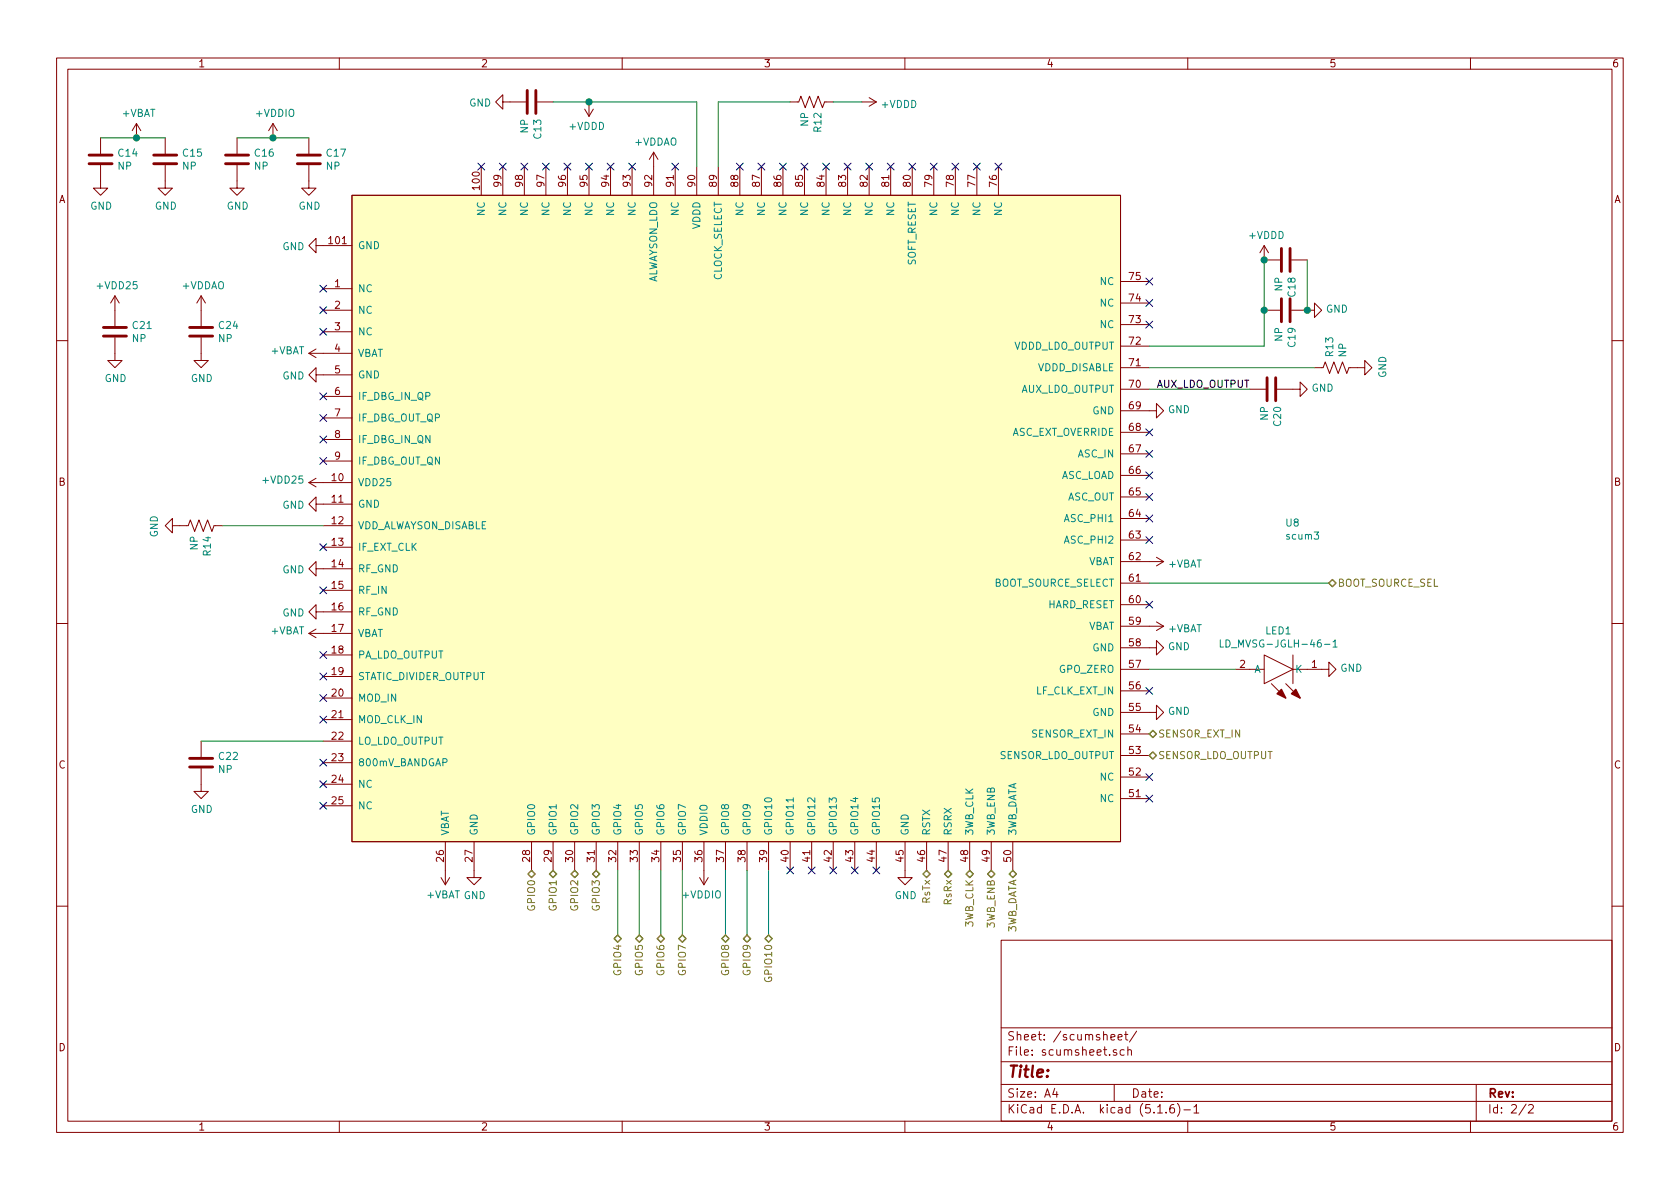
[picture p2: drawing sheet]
EESchema Schematic File Version 4
EELAYER 30 0
EELAYER END
$Descr A4 11693 8268
encoding utf-8
Sheet 2 2
Title ""
Date ""
Rev ""
Comp ""
Comment1 ""
Comment2 ""
Comment3 ""
Comment4 ""
$EndDescr
NoConn ~ 2250 2000
NoConn ~ 2250 2150
NoConn ~ 2250 2300
NoConn ~ 2250 2750
NoConn ~ 2250 2900
NoConn ~ 2250 3050
NoConn ~ 2250 3200
NoConn ~ 2250 3800
NoConn ~ 2250 4550
NoConn ~ 2250 4700
NoConn ~ 2250 4850
NoConn ~ 2250 5000
NoConn ~ 2250 5300
NoConn ~ 2250 5450
NoConn ~ 2250 5600
NoConn ~ 8000 1950
NoConn ~ 8000 2100
NoConn ~ 8000 2250
NoConn ~ 8000 5550
NoConn ~ 8000 5400
NoConn ~ 6950 1150
NoConn ~ 6800 1150
NoConn ~ 6650 1150
NoConn ~ 6500 1150
NoConn ~ 6350 1150
NoConn ~ 6200 1150
NoConn ~ 6050 1150
NoConn ~ 5900 1150
NoConn ~ 5750 1150
NoConn ~ 5600 1150
NoConn ~ 5450 1150
NoConn ~ 5300 1150
NoConn ~ 5150 1150
NoConn ~ 4700 1150
NoConn ~ 4400 1150
NoConn ~ 4250 1150
NoConn ~ 4100 1150
NoConn ~ 3950 1150
NoConn ~ 3800 1150
NoConn ~ 3650 1150
NoConn ~ 3500 1150
NoConn ~ 3350 1150
$Comp
L power:GND #PWR0169
U 1 1
P 2250 1700
AR Path="/5F3B1D81/5F3D1F96" Ref="#PWR0169"  Part="1" 
AR Path="/5F41418C/5F3D1F96" Ref="#PWR?"  Part="1" 
AR Path="/5F414989/5F3D1F96" Ref="#PWR?"  Part="1" 
F 0 "#PWR0169" H 2250 1450 50  0001 C CNN
F 1 "GND" V 2255 1572 50  0000 R CNN
F 2 "" H 2250 1700 50  0001 C CNN
F 3 "" H 2250 1700 50  0001 C CNN
	1    2250 1700
	0    1    1    0   
$EndComp
$Comp
L draft1library:+VBAT #PWR0170
U 1 1
P 2250 2450
AR Path="/5F3B1D81/5F3D3274" Ref="#PWR0170"  Part="1" 
AR Path="/5F41418C/5F3D3274" Ref="#PWR?"  Part="1" 
AR Path="/5F414989/5F3D3274" Ref="#PWR?"  Part="1" 
F 0 "#PWR0170" H 2250 2300 50  0001 C CNN
F 1 "+VBAT" V 2265 2578 50  0000 L CNN
F 2 "" H 2250 2450 50  0001 C CNN
F 3 "" H 2250 2450 50  0001 C CNN
	1    2250 2450
	0    -1   -1   0   
$EndComp
$Comp
L power:GND #PWR0171
U 1 1
P 2250 2600
AR Path="/5F3B1D81/5F3D443B" Ref="#PWR0171"  Part="1" 
AR Path="/5F41418C/5F3D443B" Ref="#PWR?"  Part="1" 
AR Path="/5F414989/5F3D443B" Ref="#PWR?"  Part="1" 
F 0 "#PWR0171" H 2250 2350 50  0001 C CNN
F 1 "GND" V 2255 2472 50  0000 R CNN
F 2 "" H 2250 2600 50  0001 C CNN
F 3 "" H 2250 2600 50  0001 C CNN
	1    2250 2600
	0    1    1    0   
$EndComp
$Comp
L power:GND #PWR0172
U 1 1
P 2250 3500
AR Path="/5F3B1D81/5F3D4BFB" Ref="#PWR0172"  Part="1" 
AR Path="/5F41418C/5F3D4BFB" Ref="#PWR?"  Part="1" 
AR Path="/5F414989/5F3D4BFB" Ref="#PWR?"  Part="1" 
F 0 "#PWR0172" H 2250 3250 50  0001 C CNN
F 1 "GND" V 2255 3372 50  0000 R CNN
F 2 "" H 2250 3500 50  0001 C CNN
F 3 "" H 2250 3500 50  0001 C CNN
	1    2250 3500
	0    1    1    0   
$EndComp
$Comp
L power:GND #PWR0173
U 1 1
P 2250 3950
AR Path="/5F3B1D81/5F3D5659" Ref="#PWR0173"  Part="1" 
AR Path="/5F41418C/5F3D5659" Ref="#PWR?"  Part="1" 
AR Path="/5F414989/5F3D5659" Ref="#PWR?"  Part="1" 
F 0 "#PWR0173" H 2250 3700 50  0001 C CNN
F 1 "GND" V 2255 3822 50  0000 R CNN
F 2 "" H 2250 3950 50  0001 C CNN
F 3 "" H 2250 3950 50  0001 C CNN
	1    2250 3950
	0    1    1    0   
$EndComp
$Comp
L power:GND #PWR0174
U 1 1
P 2250 4250
AR Path="/5F3B1D81/5F3D5E43" Ref="#PWR0174"  Part="1" 
AR Path="/5F41418C/5F3D5E43" Ref="#PWR?"  Part="1" 
AR Path="/5F414989/5F3D5E43" Ref="#PWR?"  Part="1" 
F 0 "#PWR0174" H 2250 4000 50  0001 C CNN
F 1 "GND" V 2255 4122 50  0000 R CNN
F 2 "" H 2250 4250 50  0001 C CNN
F 3 "" H 2250 4250 50  0001 C CNN
	1    2250 4250
	0    1    1    0   
$EndComp
$Comp
L Device:C C22
U 1 1
P 1400 5300
AR Path="/5F3B1D81/5F3D6AD4" Ref="C22"  Part="1" 
AR Path="/5F41418C/5F3D6AD4" Ref="C?"  Part="1" 
AR Path="/5F414989/5F3D6AD4" Ref="C?"  Part="1" 
F 0 "C22" H 1515 5346 50  0000 L CNN
F 1 "NP" H 1515 5255 50  0000 L CNN
F 2 "Capacitor_SMD:C_0402_1005Metric" H 1438 5150 50  0001 C CNN
F 3 "~" H 1400 5300 50  0001 C CNN
	1    1400 5300
	1    0    0    -1  
$EndComp
$Comp
L power:GND #PWR0175
U 1 1
P 1400 5450
AR Path="/5F3B1D81/5F3D7988" Ref="#PWR0175"  Part="1" 
AR Path="/5F41418C/5F3D7988" Ref="#PWR?"  Part="1" 
AR Path="/5F414989/5F3D7988" Ref="#PWR?"  Part="1" 
F 0 "#PWR0175" H 1400 5200 50  0001 C CNN
F 1 "GND" H 1405 5277 50  0000 C CNN
F 2 "" H 1400 5450 50  0001 C CNN
F 3 "" H 1400 5450 50  0001 C CNN
	1    1400 5450
	1    0    0    -1  
$EndComp
Wire Wire Line
	2250 5150 1400 5150
$Comp
L draft1library:+VBAT #PWR0176
U 1 1
P 2250 4400
AR Path="/5F3B1D81/5F3DA21E" Ref="#PWR0176"  Part="1" 
AR Path="/5F41418C/5F3DA21E" Ref="#PWR?"  Part="1" 
AR Path="/5F414989/5F3DA21E" Ref="#PWR?"  Part="1" 
F 0 "#PWR0176" H 2250 4250 50  0001 C CNN
F 1 "+VBAT" V 2265 4528 50  0000 L CNN
F 2 "" H 2250 4400 50  0001 C CNN
F 3 "" H 2250 4400 50  0001 C CNN
	1    2250 4400
	0    -1   -1   0   
$EndComp
$Comp
L power:GND #PWR0177
U 1 1
P 3300 6050
AR Path="/5F3B1D81/5F3DBD77" Ref="#PWR0177"  Part="1" 
AR Path="/5F41418C/5F3DBD77" Ref="#PWR?"  Part="1" 
AR Path="/5F414989/5F3DBD77" Ref="#PWR?"  Part="1" 
F 0 "#PWR0177" H 3300 5800 50  0001 C CNN
F 1 "GND" H 3305 5877 50  0000 C CNN
F 2 "" H 3300 6050 50  0001 C CNN
F 3 "" H 3300 6050 50  0001 C CNN
	1    3300 6050
	1    0    0    -1  
$EndComp
$Comp
L power:GND #PWR0178
U 1 1
P 6300 6050
AR Path="/5F3B1D81/5F3DC62E" Ref="#PWR0178"  Part="1" 
AR Path="/5F41418C/5F3DC62E" Ref="#PWR?"  Part="1" 
AR Path="/5F414989/5F3DC62E" Ref="#PWR?"  Part="1" 
F 0 "#PWR0178" H 6300 5800 50  0001 C CNN
F 1 "GND" H 6305 5877 50  0000 C CNN
F 2 "" H 6300 6050 50  0001 C CNN
F 3 "" H 6300 6050 50  0001 C CNN
	1    6300 6050
	1    0    0    -1  
$EndComp
$Comp
L power:GND #PWR0179
U 1 1
P 8000 4950
AR Path="/5F3B1D81/5F3DDBE9" Ref="#PWR0179"  Part="1" 
AR Path="/5F41418C/5F3DDBE9" Ref="#PWR?"  Part="1" 
AR Path="/5F414989/5F3DDBE9" Ref="#PWR?"  Part="1" 
F 0 "#PWR0179" H 8000 4700 50  0001 C CNN
F 1 "GND" V 8005 4822 50  0000 R CNN
F 2 "" H 8000 4950 50  0001 C CNN
F 3 "" H 8000 4950 50  0001 C CNN
	1    8000 4950
	0    -1   -1   0   
$EndComp
$Comp
L power:GND #PWR0180
U 1 1
P 8000 4500
AR Path="/5F3B1D81/5F3DE6E7" Ref="#PWR0180"  Part="1" 
AR Path="/5F41418C/5F3DE6E7" Ref="#PWR?"  Part="1" 
AR Path="/5F414989/5F3DE6E7" Ref="#PWR?"  Part="1" 
F 0 "#PWR0180" H 8000 4250 50  0001 C CNN
F 1 "GND" V 8005 4372 50  0000 R CNN
F 2 "" H 8000 4500 50  0001 C CNN
F 3 "" H 8000 4500 50  0001 C CNN
	1    8000 4500
	0    -1   -1   0   
$EndComp
$Comp
L power:GND #PWR0181
U 1 1
P 8000 2850
AR Path="/5F3B1D81/5F3DEB56" Ref="#PWR0181"  Part="1" 
AR Path="/5F41418C/5F3DEB56" Ref="#PWR?"  Part="1" 
AR Path="/5F414989/5F3DEB56" Ref="#PWR?"  Part="1" 
F 0 "#PWR0181" H 8000 2600 50  0001 C CNN
F 1 "GND" V 8005 2722 50  0000 R CNN
F 2 "" H 8000 2850 50  0001 C CNN
F 3 "" H 8000 2850 50  0001 C CNN
	1    8000 2850
	0    -1   -1   0   
$EndComp
$Comp
L draft1library:+VDDIO #PWR0182
U 1 1
P 1900 950
AR Path="/5F3B1D81/5F3E7BE5" Ref="#PWR0182"  Part="1" 
AR Path="/5F41418C/5F3E7BE5" Ref="#PWR?"  Part="1" 
AR Path="/5F414989/5F3E7BE5" Ref="#PWR?"  Part="1" 
F 0 "#PWR0182" H 1900 800 50  0001 C CNN
F 1 "+VDDIO" H 1915 1123 50  0000 C CNN
F 2 "" H 1900 950 50  0001 C CNN
F 3 "" H 1900 950 50  0001 C CNN
	1    1900 950 
	1    0    0    -1  
$EndComp
$Comp
L draft1library:+VBAT #PWR0183
U 1 1
P 950 950
AR Path="/5F3B1D81/5F3E94EB" Ref="#PWR0183"  Part="1" 
AR Path="/5F41418C/5F3E94EB" Ref="#PWR?"  Part="1" 
AR Path="/5F414989/5F3E94EB" Ref="#PWR?"  Part="1" 
F 0 "#PWR0183" H 950 800 50  0001 C CNN
F 1 "+VBAT" H 965 1123 50  0000 C CNN
F 2 "" H 950 950 50  0001 C CNN
F 3 "" H 950 950 50  0001 C CNN
	1    950  950 
	1    0    0    -1  
$EndComp
$Comp
L power:GND #PWR0184
U 1 1
P 700 1250
AR Path="/5F3B1D81/5F3E9D93" Ref="#PWR0184"  Part="1" 
AR Path="/5F41418C/5F3E9D93" Ref="#PWR?"  Part="1" 
AR Path="/5F414989/5F3E9D93" Ref="#PWR?"  Part="1" 
F 0 "#PWR0184" H 700 1000 50  0001 C CNN
F 1 "GND" H 705 1077 50  0000 C CNN
F 2 "" H 700 1250 50  0001 C CNN
F 3 "" H 700 1250 50  0001 C CNN
	1    700  1250
	1    0    0    -1  
$EndComp
$Comp
L power:GND #PWR0185
U 1 1
P 1150 1250
AR Path="/5F3B1D81/5F3EA900" Ref="#PWR0185"  Part="1" 
AR Path="/5F41418C/5F3EA900" Ref="#PWR?"  Part="1" 
AR Path="/5F414989/5F3EA900" Ref="#PWR?"  Part="1" 
F 0 "#PWR0185" H 1150 1000 50  0001 C CNN
F 1 "GND" H 1155 1077 50  0000 C CNN
F 2 "" H 1150 1250 50  0001 C CNN
F 3 "" H 1150 1250 50  0001 C CNN
	1    1150 1250
	1    0    0    -1  
$EndComp
$Comp
L power:GND #PWR0186
U 1 1
P 1650 1250
AR Path="/5F3B1D81/5F3EAD97" Ref="#PWR0186"  Part="1" 
AR Path="/5F41418C/5F3EAD97" Ref="#PWR?"  Part="1" 
AR Path="/5F414989/5F3EAD97" Ref="#PWR?"  Part="1" 
F 0 "#PWR0186" H 1650 1000 50  0001 C CNN
F 1 "GND" H 1655 1077 50  0000 C CNN
F 2 "" H 1650 1250 50  0001 C CNN
F 3 "" H 1650 1250 50  0001 C CNN
	1    1650 1250
	1    0    0    -1  
$EndComp
$Comp
L power:GND #PWR0187
U 1 1
P 2150 1250
AR Path="/5F3B1D81/5F3EAFA1" Ref="#PWR0187"  Part="1" 
AR Path="/5F41418C/5F3EAFA1" Ref="#PWR?"  Part="1" 
AR Path="/5F414989/5F3EAFA1" Ref="#PWR?"  Part="1" 
F 0 "#PWR0187" H 2150 1000 50  0001 C CNN
F 1 "GND" H 2155 1077 50  0000 C CNN
F 2 "" H 2150 1250 50  0001 C CNN
F 3 "" H 2150 1250 50  0001 C CNN
	1    2150 1250
	1    0    0    -1  
$EndComp
$Comp
L Device:C C14
U 1 1
P 700 1100
AR Path="/5F3B1D81/5F3EBABE" Ref="C14"  Part="1" 
AR Path="/5F41418C/5F3EBABE" Ref="C?"  Part="1" 
AR Path="/5F414989/5F3EBABE" Ref="C?"  Part="1" 
F 0 "C14" H 815 1146 50  0000 L CNN
F 1 "NP" H 815 1055 50  0000 L CNN
F 2 "Capacitor_SMD:C_0402_1005Metric" H 738 950 50  0001 C CNN
F 3 "~" H 700 1100 50  0001 C CNN
	1    700  1100
	1    0    0    -1  
$EndComp
$Comp
L Device:C C15
U 1 1
P 1150 1100
AR Path="/5F3B1D81/5F3ECFC2" Ref="C15"  Part="1" 
AR Path="/5F41418C/5F3ECFC2" Ref="C?"  Part="1" 
AR Path="/5F414989/5F3ECFC2" Ref="C?"  Part="1" 
F 0 "C15" H 1265 1146 50  0000 L CNN
F 1 "NP" H 1265 1055 50  0000 L CNN
F 2 "Capacitor_SMD:C_0402_1005Metric" H 1188 950 50  0001 C CNN
F 3 "~" H 1150 1100 50  0001 C CNN
	1    1150 1100
	1    0    0    -1  
$EndComp
$Comp
L Device:C C16
U 1 1
P 1650 1100
AR Path="/5F3B1D81/5F3ED367" Ref="C16"  Part="1" 
AR Path="/5F41418C/5F3ED367" Ref="C?"  Part="1" 
AR Path="/5F414989/5F3ED367" Ref="C?"  Part="1" 
F 0 "C16" H 1765 1146 50  0000 L CNN
F 1 "NP" H 1765 1055 50  0000 L CNN
F 2 "Capacitor_SMD:C_0402_1005Metric" H 1688 950 50  0001 C CNN
F 3 "~" H 1650 1100 50  0001 C CNN
	1    1650 1100
	1    0    0    -1  
$EndComp
$Comp
L Device:C C17
U 1 1
P 2150 1100
AR Path="/5F3B1D81/5F3ED5ED" Ref="C17"  Part="1" 
AR Path="/5F41418C/5F3ED5ED" Ref="C?"  Part="1" 
AR Path="/5F414989/5F3ED5ED" Ref="C?"  Part="1" 
F 0 "C17" H 2265 1146 50  0000 L CNN
F 1 "NP" H 2265 1055 50  0000 L CNN
F 2 "Capacitor_SMD:C_0402_1005Metric" H 2188 950 50  0001 C CNN
F 3 "~" H 2150 1100 50  0001 C CNN
	1    2150 1100
	1    0    0    -1  
$EndComp
Wire Wire Line
	700  950  950  950 
Wire Wire Line
	1150 950  950  950 
Connection ~ 950  950 
Wire Wire Line
	1650 950  1900 950 
Wire Wire Line
	2150 950  1900 950 
Connection ~ 1900 950 
$Comp
L draft1library:+VDD25 #PWR0188
U 1 1
P 800 2150
AR Path="/5F3B1D81/5F3F91ED" Ref="#PWR0188"  Part="1" 
AR Path="/5F41418C/5F3F91ED" Ref="#PWR?"  Part="1" 
AR Path="/5F414989/5F3F91ED" Ref="#PWR?"  Part="1" 
F 0 "#PWR0188" H 800 2000 50  0001 C CNN
F 1 "+VDD25" H 815 2323 50  0000 C CNN
F 2 "" H 800 2150 50  0001 C CNN
F 3 "" H 800 2150 50  0001 C CNN
	1    800  2150
	1    0    0    -1  
$EndComp
$Comp
L draft1library:+VDDAO #PWR0189
U 1 1
P 1400 2150
AR Path="/5F3B1D81/5F3FA20C" Ref="#PWR0189"  Part="1" 
AR Path="/5F41418C/5F3FA20C" Ref="#PWR?"  Part="1" 
AR Path="/5F414989/5F3FA20C" Ref="#PWR?"  Part="1" 
F 0 "#PWR0189" H 1400 2000 50  0001 C CNN
F 1 "+VDDAO" H 1415 2323 50  0000 C CNN
F 2 "" H 1400 2150 50  0001 C CNN
F 3 "" H 1400 2150 50  0001 C CNN
	1    1400 2150
	1    0    0    -1  
$EndComp
$Comp
L Device:C C21
U 1 1
P 800 2300
AR Path="/5F3B1D81/5F3FABA5" Ref="C21"  Part="1" 
AR Path="/5F41418C/5F3FABA5" Ref="C?"  Part="1" 
AR Path="/5F414989/5F3FABA5" Ref="C?"  Part="1" 
F 0 "C21" H 915 2346 50  0000 L CNN
F 1 "NP" H 915 2255 50  0000 L CNN
F 2 "Capacitor_SMD:C_0402_1005Metric" H 838 2150 50  0001 C CNN
F 3 "~" H 800 2300 50  0001 C CNN
	1    800  2300
	1    0    0    -1  
$EndComp
$Comp
L Device:C C24
U 1 1
P 1400 2300
AR Path="/5F3B1D81/5F3FB2CB" Ref="C24"  Part="1" 
AR Path="/5F41418C/5F3FB2CB" Ref="C?"  Part="1" 
AR Path="/5F414989/5F3FB2CB" Ref="C?"  Part="1" 
F 0 "C24" H 1515 2346 50  0000 L CNN
F 1 "NP" H 1515 2255 50  0000 L CNN
F 2 "Capacitor_SMD:C_0402_1005Metric" H 1438 2150 50  0001 C CNN
F 3 "~" H 1400 2300 50  0001 C CNN
	1    1400 2300
	1    0    0    -1  
$EndComp
$Comp
L power:GND #PWR0190
U 1 1
P 800 2450
AR Path="/5F3B1D81/5F3FB8E1" Ref="#PWR0190"  Part="1" 
AR Path="/5F41418C/5F3FB8E1" Ref="#PWR?"  Part="1" 
AR Path="/5F414989/5F3FB8E1" Ref="#PWR?"  Part="1" 
F 0 "#PWR0190" H 800 2200 50  0001 C CNN
F 1 "GND" H 805 2277 50  0000 C CNN
F 2 "" H 800 2450 50  0001 C CNN
F 3 "" H 800 2450 50  0001 C CNN
	1    800  2450
	1    0    0    -1  
$EndComp
$Comp
L power:GND #PWR0191
U 1 1
P 1400 2450
AR Path="/5F3B1D81/5F3FBEC7" Ref="#PWR0191"  Part="1" 
AR Path="/5F41418C/5F3FBEC7" Ref="#PWR?"  Part="1" 
AR Path="/5F414989/5F3FBEC7" Ref="#PWR?"  Part="1" 
F 0 "#PWR0191" H 1400 2200 50  0001 C CNN
F 1 "GND" H 1405 2277 50  0000 C CNN
F 2 "" H 1400 2450 50  0001 C CNN
F 3 "" H 1400 2450 50  0001 C CNN
	1    1400 2450
	1    0    0    -1  
$EndComp
$Comp
L draft1library:+VDD25 #PWR0192
U 1 1
P 2250 3350
AR Path="/5F3B1D81/5F3FC7C2" Ref="#PWR0192"  Part="1" 
AR Path="/5F41418C/5F3FC7C2" Ref="#PWR?"  Part="1" 
AR Path="/5F414989/5F3FC7C2" Ref="#PWR?"  Part="1" 
F 0 "#PWR0192" H 2250 3200 50  0001 C CNN
F 1 "+VDD25" V 2265 3478 50  0000 L CNN
F 2 "" H 2250 3350 50  0001 C CNN
F 3 "" H 2250 3350 50  0001 C CNN
	1    2250 3350
	0    -1   -1   0   
$EndComp
Wire Wire Line
	2250 3650 1550 3650
$Comp
L draft1library:+VBAT #PWR0193
U 1 1
P 3100 6050
AR Path="/5F3B1D81/5F40149D" Ref="#PWR0193"  Part="1" 
AR Path="/5F41418C/5F40149D" Ref="#PWR?"  Part="1" 
AR Path="/5F414989/5F40149D" Ref="#PWR?"  Part="1" 
F 0 "#PWR0193" H 3100 5900 50  0001 C CNN
F 1 "+VBAT" H 3115 6223 50  0000 C CNN
F 2 "" H 3100 6050 50  0001 C CNN
F 3 "" H 3100 6050 50  0001 C CNN
	1    3100 6050
	-1   0    0    1   
$EndComp
Text HLabel 3850 6050 3    50   BiDi ~ 0
GPIO1
Text HLabel 4000 6050 3    50   BiDi ~ 0
GPIO2
Text HLabel 4150 6050 3    50   BiDi ~ 0
GPIO3
Text HLabel 4300 6500 3    50   BiDi ~ 0
GPIO4
Text HLabel 4450 6500 3    50   BiDi ~ 0
GPIO5
Text HLabel 4600 6500 3    50   BiDi ~ 0
GPIO6
Text HLabel 4750 6500 3    50   BiDi ~ 0
GPIO7
$Comp
L draft1library:+VDDIO #PWR0194
U 1 1
P 4900 6050
AR Path="/5F3B1D81/5F404D67" Ref="#PWR0194"  Part="1" 
AR Path="/5F41418C/5F404D67" Ref="#PWR?"  Part="1" 
AR Path="/5F414989/5F404D67" Ref="#PWR?"  Part="1" 
F 0 "#PWR0194" H 4900 5900 50  0001 C CNN
F 1 "+VDDIO" H 4915 6223 50  0000 C CNN
F 2 "" H 4900 6050 50  0001 C CNN
F 3 "" H 4900 6050 50  0001 C CNN
	1    4900 6050
	-1   0    0    1   
$EndComp
$Comp
L draft1library:+VBAT #PWR0195
U 1 1
P 8000 4350
AR Path="/5F3B1D81/5F406DAE" Ref="#PWR0195"  Part="1" 
AR Path="/5F41418C/5F406DAE" Ref="#PWR?"  Part="1" 
AR Path="/5F414989/5F406DAE" Ref="#PWR?"  Part="1" 
F 0 "#PWR0195" H 8000 4200 50  0001 C CNN
F 1 "+VBAT" V 8015 4478 50  0000 L CNN
F 2 "" H 8000 4350 50  0001 C CNN
F 3 "" H 8000 4350 50  0001 C CNN
	1    8000 4350
	0    1    1    0   
$EndComp
$Comp
L draft1library:+VBAT #PWR0196
U 1 1
P 8000 3900
AR Path="/5F3B1D81/5F407E52" Ref="#PWR0196"  Part="1" 
AR Path="/5F41418C/5F407E52" Ref="#PWR?"  Part="1" 
AR Path="/5F414989/5F407E52" Ref="#PWR?"  Part="1" 
F 0 "#PWR0196" H 8000 3750 50  0001 C CNN
F 1 "+VBAT" V 8015 4028 50  0000 L CNN
F 2 "" H 8000 3900 50  0001 C CNN
F 3 "" H 8000 3900 50  0001 C CNN
	1    8000 3900
	0    1    1    0   
$EndComp
Wire Wire Line
	8000 4050 9250 4050
$Comp
L Device:C C20
U 1 1
P 8850 2700
AR Path="/5F3B1D81/5F40AC2A" Ref="C20"  Part="1" 
AR Path="/5F41418C/5F40AC2A" Ref="C?"  Part="1" 
AR Path="/5F414989/5F40AC2A" Ref="C?"  Part="1" 
F 0 "C20" H 8965 2746 50  0000 L CNN
F 1 "NP" H 8965 2655 50  0000 L CNN
F 2 "Capacitor_SMD:C_0402_1005Metric" H 8888 2550 50  0001 C CNN
F 3 "~" H 8850 2700 50  0001 C CNN
	1    8850 2700
	0    1    1    0   
$EndComp
Wire Wire Line
	8000 2700 8700 2700
$Comp
L power:GND #PWR0197
U 1 1
P 9000 2700
AR Path="/5F3B1D81/5F40CD8D" Ref="#PWR0197"  Part="1" 
AR Path="/5F41418C/5F40CD8D" Ref="#PWR?"  Part="1" 
AR Path="/5F414989/5F40CD8D" Ref="#PWR?"  Part="1" 
F 0 "#PWR0197" H 9000 2450 50  0001 C CNN
F 1 "GND" V 9005 2572 50  0000 R CNN
F 2 "" H 9000 2700 50  0001 C CNN
F 3 "" H 9000 2700 50  0001 C CNN
	1    9000 2700
	0    -1   -1   0   
$EndComp
Text Label 8050 2700 0    50   ~ 0
AUX_LDO_OUTPUT
$Comp
L Device:C C18
U 1 1
P 8950 1800
AR Path="/5F3B1D81/5F40EBE3" Ref="C18"  Part="1" 
AR Path="/5F41418C/5F40EBE3" Ref="C?"  Part="1" 
AR Path="/5F414989/5F40EBE3" Ref="C?"  Part="1" 
F 0 "C18" H 9065 1846 50  0000 L CNN
F 1 "NP" H 9065 1755 50  0000 L CNN
F 2 "Capacitor_SMD:C_0402_1005Metric" H 8988 1650 50  0001 C CNN
F 3 "~" H 8950 1800 50  0001 C CNN
	1    8950 1800
	0    1    1    0   
$EndComp
$Comp
L Device:C C19
U 1 1
P 8950 2150
AR Path="/5F3B1D81/5F40F3CB" Ref="C19"  Part="1" 
AR Path="/5F41418C/5F40F3CB" Ref="C?"  Part="1" 
AR Path="/5F414989/5F40F3CB" Ref="C?"  Part="1" 
F 0 "C19" H 9065 2196 50  0000 L CNN
F 1 "NP" H 9065 2105 50  0000 L CNN
F 2 "Capacitor_SMD:C_0402_1005Metric" H 8988 2000 50  0001 C CNN
F 3 "~" H 8950 2150 50  0001 C CNN
	1    8950 2150
	0    1    1    0   
$EndComp
$Comp
L power:GND #PWR0198
U 1 1
P 9100 2150
AR Path="/5F3B1D81/5F40F9FD" Ref="#PWR0198"  Part="1" 
AR Path="/5F41418C/5F40F9FD" Ref="#PWR?"  Part="1" 
AR Path="/5F414989/5F40F9FD" Ref="#PWR?"  Part="1" 
F 0 "#PWR0198" H 9100 1900 50  0001 C CNN
F 1 "GND" V 9105 2022 50  0000 R CNN
F 2 "" H 9100 2150 50  0001 C CNN
F 3 "" H 9100 2150 50  0001 C CNN
	1    9100 2150
	0    -1   -1   0   
$EndComp
Wire Wire Line
	9100 1800 9100 2150
Connection ~ 9100 2150
$Comp
L draft1library:+VDDD #PWR0199
U 1 1
P 8800 1800
AR Path="/5F3B1D81/5F410A04" Ref="#PWR0199"  Part="1" 
AR Path="/5F41418C/5F410A04" Ref="#PWR?"  Part="1" 
AR Path="/5F414989/5F410A04" Ref="#PWR?"  Part="1" 
F 0 "#PWR0199" H 8800 1650 50  0001 C CNN
F 1 "+VDDD" H 8815 1973 50  0000 C CNN
F 2 "" H 8800 1800 50  0001 C CNN
F 3 "" H 8800 1800 50  0001 C CNN
	1    8800 1800
	1    0    0    -1  
$EndComp
Wire Wire Line
	8800 1800 8800 2150
Connection ~ 8800 1800
Wire Wire Line
	8800 2150 8800 2400
Wire Wire Line
	8800 2400 8000 2400
Connection ~ 8800 2150
$Comp
L Device:R_US R13
U 1 1
P 9300 2550
AR Path="/5F3B1D81/5F4188E4" Ref="R13"  Part="1" 
AR Path="/5F41418C/5F4188E4" Ref="R?"  Part="1" 
AR Path="/5F414989/5F4188E4" Ref="R?"  Part="1" 
F 0 "R13" H 9368 2596 50  0000 L CNN
F 1 "NP" H 9368 2505 50  0000 L CNN
F 2 "Resistor_SMD:R_0402_1005Metric" V 9340 2540 50  0001 C CNN
F 3 "~" H 9300 2550 50  0001 C CNN
	1    9300 2550
	0    -1   -1   0   
$EndComp
$Comp
L Device:R_US R14
U 1 1
P 1400 3650
AR Path="/5F3B1D81/5F419870" Ref="R14"  Part="1" 
AR Path="/5F41418C/5F419870" Ref="R?"  Part="1" 
AR Path="/5F414989/5F419870" Ref="R?"  Part="1" 
F 0 "R14" H 1468 3696 50  0000 L CNN
F 1 "NP" H 1468 3605 50  0000 L CNN
F 2 "Resistor_SMD:R_0402_1005Metric" V 1440 3640 50  0001 C CNN
F 3 "~" H 1400 3650 50  0001 C CNN
	1    1400 3650
	0    1    1    0   
$EndComp
$Comp
L power:GND #PWR0201
U 1 1
P 9450 2550
AR Path="/5F3B1D81/5F419E58" Ref="#PWR0201"  Part="1" 
AR Path="/5F41418C/5F419E58" Ref="#PWR?"  Part="1" 
AR Path="/5F414989/5F419E58" Ref="#PWR?"  Part="1" 
F 0 "#PWR0201" H 9450 2300 50  0001 C CNN
F 1 "GND" H 9455 2377 50  0000 C CNN
F 2 "" H 9450 2550 50  0001 C CNN
F 3 "" H 9450 2550 50  0001 C CNN
	1    9450 2550
	0    -1   -1   0   
$EndComp
$Comp
L power:GND #PWR0202
U 1 1
P 1250 3650
AR Path="/5F3B1D81/5F41A5FE" Ref="#PWR0202"  Part="1" 
AR Path="/5F41418C/5F41A5FE" Ref="#PWR?"  Part="1" 
AR Path="/5F414989/5F41A5FE" Ref="#PWR?"  Part="1" 
F 0 "#PWR0202" H 1250 3400 50  0001 C CNN
F 1 "GND" H 1255 3477 50  0000 C CNN
F 2 "" H 1250 3650 50  0001 C CNN
F 3 "" H 1250 3650 50  0001 C CNN
	1    1250 3650
	0    1    1    0   
$EndComp
$Comp
L draft1library:+VDDAO #PWR0205
U 1 1
P 4550 1150
AR Path="/5F3B1D81/5F3A3049" Ref="#PWR0205"  Part="1" 
AR Path="/5F41418C/5F3A3049" Ref="#PWR?"  Part="1" 
AR Path="/5F414989/5F3A3049" Ref="#PWR?"  Part="1" 
F 0 "#PWR0205" H 4550 1000 50  0001 C CNN
F 1 "+VDDAO" H 4565 1323 50  0000 C CNN
F 2 "" H 4550 1150 50  0001 C CNN
F 3 "" H 4550 1150 50  0001 C CNN
	1    4550 1150
	1    0    0    -1  
$EndComp
$Comp
L power:GND #PWR0206
U 1 1
P 3550 700
AR Path="/5F3B1D81/5F3A4A87" Ref="#PWR0206"  Part="1" 
AR Path="/5F41418C/5F3A4A87" Ref="#PWR?"  Part="1" 
AR Path="/5F414989/5F3A4A87" Ref="#PWR?"  Part="1" 
F 0 "#PWR0206" H 3550 450 50  0001 C CNN
F 1 "GND" V 3555 572 50  0000 R CNN
F 2 "" H 3550 700 50  0001 C CNN
F 3 "" H 3550 700 50  0001 C CNN
	1    3550 700 
	0    1    1    0   
$EndComp
$Comp
L Device:C C13
U 1 1
P 3700 700
AR Path="/5F3B1D81/5F3A5D08" Ref="C13"  Part="1" 
AR Path="/5F41418C/5F3A5D08" Ref="C?"  Part="1" 
AR Path="/5F414989/5F3A5D08" Ref="C?"  Part="1" 
F 0 "C13" H 3815 746 50  0000 L CNN
F 1 "NP" H 3815 655 50  0000 L CNN
F 2 "Capacitor_SMD:C_0402_1005Metric" H 3738 550 50  0001 C CNN
F 3 "~" H 3700 700 50  0001 C CNN
	1    3700 700 
	0    1    1    0   
$EndComp
$Comp
L draft1library:+VDDD #PWR0207
U 1 1
P 4100 700
AR Path="/5F3B1D81/5F3A7150" Ref="#PWR0207"  Part="1" 
AR Path="/5F41418C/5F3A7150" Ref="#PWR?"  Part="1" 
AR Path="/5F414989/5F3A7150" Ref="#PWR?"  Part="1" 
F 0 "#PWR0207" H 4100 550 50  0001 C CNN
F 1 "+VDDD" H 4115 873 50  0000 C CNN
F 2 "" H 4100 700 50  0001 C CNN
F 3 "" H 4100 700 50  0001 C CNN
	1    4100 700 
	-1   0    0    1   
$EndComp
Wire Wire Line
	4850 1150 4850 700 
Wire Wire Line
	4850 700  4100 700 
Wire Wire Line
	3850 700  4100 700 
Connection ~ 4100 700 
$Comp
L draft1library:+VDDD #PWR0208
U 1 1
P 6000 700
AR Path="/5F3B1D81/5F3A8DE4" Ref="#PWR0208"  Part="1" 
AR Path="/5F41418C/5F3A8DE4" Ref="#PWR?"  Part="1" 
AR Path="/5F414989/5F3A8DE4" Ref="#PWR?"  Part="1" 
F 0 "#PWR0208" H 6000 550 50  0001 C CNN
F 1 "+VDDD" V 6015 828 50  0000 L CNN
F 2 "" H 6000 700 50  0001 C CNN
F 3 "" H 6000 700 50  0001 C CNN
	1    6000 700 
	0    1    1    0   
$EndComp
$Comp
L Device:R_US R12
U 1 1
P 5650 700
AR Path="/5F3B1D81/5F3A9D0E" Ref="R12"  Part="1" 
AR Path="/5F41418C/5F3A9D0E" Ref="R?"  Part="1" 
AR Path="/5F414989/5F3A9D0E" Ref="R?"  Part="1" 
F 0 "R12" H 5718 746 50  0000 L CNN
F 1 "NP" H 5718 655 50  0000 L CNN
F 2 "Resistor_SMD:R_0402_1005Metric" V 5690 690 50  0001 C CNN
F 3 "~" H 5650 700 50  0001 C CNN
	1    5650 700 
	0    1    1    0   
$EndComp
Wire Wire Line
	6000 700  5800 700 
Wire Wire Line
	5500 700  5000 700 
Wire Wire Line
	5000 700  5000 1150
Text HLabel 3700 6050 3    50   BiDi ~ 0
GPIO0
Wire Wire Line
	4300 6050 4300 6500
Wire Wire Line
	4450 6500 4450 6050
Wire Wire Line
	4600 6050 4600 6500
Wire Wire Line
	4750 6500 4750 6050
NoConn ~ 8000 3000
NoConn ~ 8000 3150
NoConn ~ 8000 3300
NoConn ~ 8000 3450
NoConn ~ 8000 3600
NoConn ~ 8000 3750
NoConn ~ 8000 4800
NoConn ~ 8000 4200
Wire Wire Line
	8000 2550 9150 2550
Text HLabel 6750 6050 3    50   BiDi ~ 0
3WB_CLK
Text HLabel 6900 6050 3    50   BiDi ~ 0
3WB_ENB
Text HLabel 7050 6050 3    50   BiDi ~ 0
3WB_DATA
Text HLabel 6450 6050 3    50   BiDi ~ 0
RsTx
Text HLabel 6600 6050 3    50   BiDi ~ 0
RsRx
Text HLabel 9250 4050 2    50   BiDi ~ 0
BOOT_SOURCE_SEL
$Comp
L SamacSys_Parts:LD_MVSG-JGLH-46-1 LED1
U 1 1
P 9200 4650
F 0 "LED1" H 9500 4385 50  0000 C CNN
F 1 "LD_MVSG-JGLH-46-1" H 9500 4476 50  0000 C CNN
F 2 "SamacSys_Parts:LEDM2218X140N" H 9700 4800 50  0001 L BNN
F 3 "https://dammedia.osram.info/media/resource/hires/osram-dam-6917470/LD%20MVSG_EN.pdf" H 9700 4700 50  0001 L BNN
F 4 "Osram Opto LD MVSG-JGLH-46-1, Mini TOPLED Series Blue LED, 465 nm,, Rectangle Lens SMD Package" H 9700 4600 50  0001 L BNN "Description"
F 5 "1.4" H 9700 4500 50  0001 L BNN "Height"
F 6 "OSRAM" H 9700 4400 50  0001 L BNN "Manufacturer_Name"
F 7 "LD MVSG-JGLH-46-1" H 9700 4300 50  0001 L BNN "Manufacturer_Part_Number"
F 8 "LD MVSG-JGLH-46-1" H 9700 4200 50  0001 L BNN "Arrow Part Number"
F 9 "https://www.arrow.com/en/products/ldmvsg-jglh-46-1/osram-opto-semiconductors" H 9700 4100 50  0001 L BNN "Arrow Price/Stock"
F 10 "720-LDMVSGJGLH461" H 9700 4000 50  0001 L BNN "Mouser Part Number"
F 11 "https://www.mouser.co.uk/ProductDetail/OSRAM-Opto-Semiconductors/LD-MVSG-JGLH-46-1?qs=znB0%2F8lYn%252BuYpqaPHtqGHw%3D%3D" H 9700 3900 50  0001 L BNN "Mouser Price/Stock"
	1    9200 4650
	-1   0    0    1   
$EndComp
Wire Wire Line
	8000 4650 8600 4650
$Comp
L power:GND #PWR0125
U 1 1
P 9200 4650
F 0 "#PWR0125" H 9200 4400 50  0001 C CNN
F 1 "GND" V 9205 4522 50  0000 R CNN
F 2 "" H 9200 4650 50  0001 C CNN
F 3 "" H 9200 4650 50  0001 C CNN
	1    9200 4650
	0    -1   -1   0   
$EndComp
$Comp
L draft1library:scum3 U8
U 1 1
P 5200 3450
AR Path="/5F3B1D81/5F3B2246" Ref="U8"  Part="1" 
AR Path="/5F41418C/5F3B2246" Ref="U?"  Part="1" 
AR Path="/5F414989/5F3B2246" Ref="U?"  Part="1" 
F 0 "U8" H 8944 3271 50  0000 L CNN
F 1 "scum3" H 8944 3180 50  0000 L CNN
F 2 "SCUM:QFN-100_EP_12x12_Pitch0.4_mm_redo" H 5200 3450 50  0001 C CNN
F 3 "" H 5200 3450 50  0001 C CNN
	1    5200 3450
	1    0    0    -1  
$EndComp
NoConn ~ 2250 4100
NoConn ~ 6100 6050
NoConn ~ 5950 6050
NoConn ~ 5800 6050
NoConn ~ 5650 6050
NoConn ~ 5500 6050
Text HLabel 8000 5100 2    50   BiDi ~ 0
SENSOR_EXT_IN
Text HLabel 8000 5250 2    50   BiDi ~ 0
SENSOR_LDO_OUTPUT
Text HLabel 5050 6500 3    50   BiDi ~ 0
GPIO8
Wire Wire Line
	5050 6500 5050 6050
Text HLabel 5200 6500 3    50   BiDi ~ 0
GPIO9
Wire Wire Line
	5200 6500 5200 6050
Text HLabel 5350 6500 3    50   BiDi ~ 0
GPIO10
Wire Wire Line
	5350 6500 5350 6050
$EndSCHEMATC
